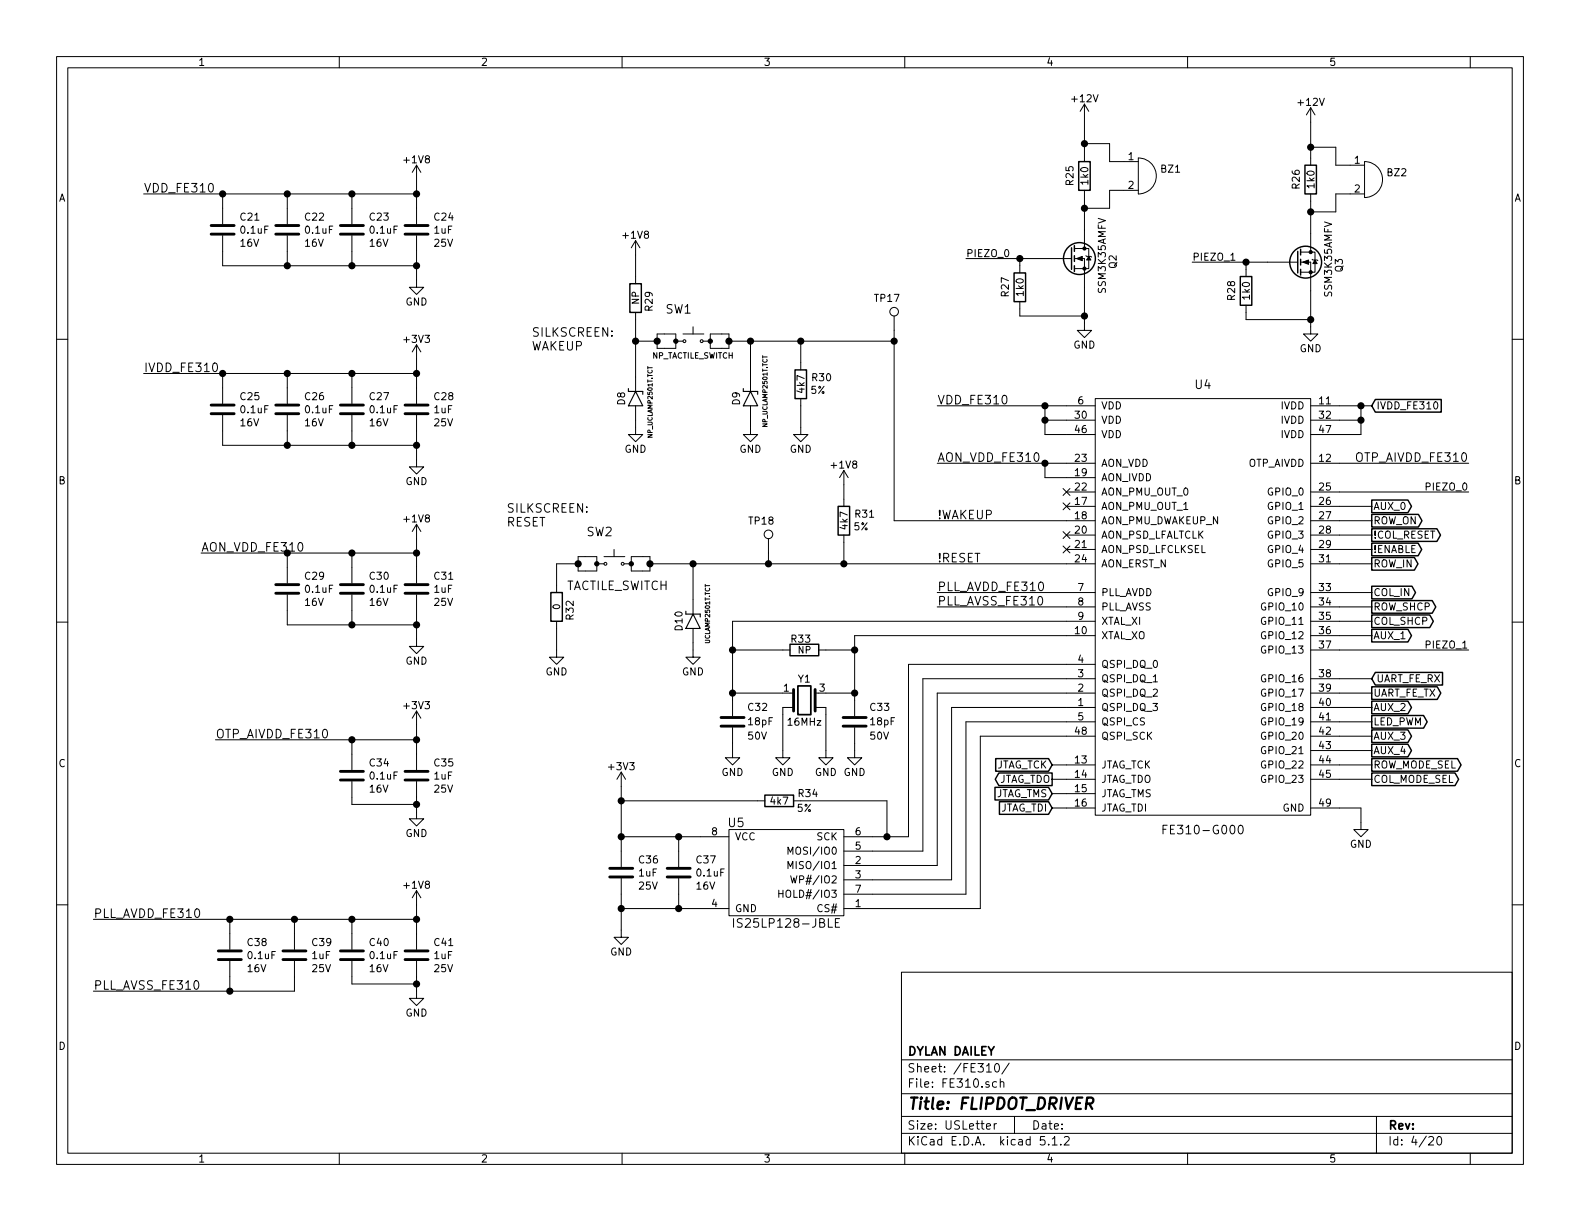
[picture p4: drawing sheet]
EESchema Schematic File Version 4
LIBS:flipdot_driver-cache
EELAYER 29 0
EELAYER END
$Descr USLetter 11000 8500
encoding utf-8
Sheet 4 20
Title "FLIPDOT_DRIVER"
Date ""
Rev ""
Comp "DYLAN DAILEY"
Comment1 ""
Comment2 ""
Comment3 ""
Comment4 ""
$EndDescr
Text Label 6525 2825 0    60   ~ 0
VDD_FE310
Text Label 6525 3225 0    60   ~ 0
AON_VDD_FE310
Text Label 6525 4125 0    60   ~ 0
PLL_AVDD_FE310
Text Label 6525 4225 0    60   ~ 0
PLL_AVSS_FE310
NoConn ~ 7425 3825
$Comp
L power:+1V8 #PWR052
U 1 1
P 5875 3375
F 0 "#PWR052" H 5875 3225 50  0001 C CNN
F 1 "+1V8" H 5875 3515 50  0000 C CNN
F 2 "" H 5875 3375 50  0001 C CNN
F 3 "" H 5875 3375 50  0001 C CNN
	1    5875 3375
	1    0    0    -1  
$EndComp
$Comp
L power:GND #PWR055
U 1 1
P 3875 4525
F 0 "#PWR055" H 3875 4275 50  0001 C CNN
F 1 "GND" H 3875 4375 50  0000 C CNN
F 2 "" H 3875 4525 50  0001 C CNN
F 3 "" H 3875 4525 50  0001 C CNN
	1    3875 4525
	1    0    0    -1  
$EndComp
NoConn ~ 7425 3725
NoConn ~ 7425 3425
NoConn ~ 7425 3525
$Comp
L power:GND #PWR064
U 1 1
P 9475 5725
F 0 "#PWR064" H 9475 5475 50  0001 C CNN
F 1 "GND" H 9475 5575 50  0000 C CNN
F 2 "" H 9475 5725 50  0001 C CNN
F 3 "" H 9475 5725 50  0001 C CNN
	1    9475 5725
	1    0    0    -1  
$EndComp
Text Notes 3525 3675 0    60   ~ 0
SILKSCREEN:\nRESET
$Comp
L custom:TACTILE_SWITCH SW2
U 1 1
P 4275 3925
F 0 "SW2" H 4175 4150 60  0000 C CNN
F 1 "TACTILE_SWITCH" H 4300 3775 60  0000 C CNN
F 2 "CUSTOM:TACTILE_SWITCH" H 4275 4100 60  0001 C CNN
F 3 "" H 4275 4100 60  0001 C CNN
	1    4275 3925
	1    0    0    -1  
$EndComp
$Comp
L custom:IS25LP128-JBLE U5
U 1 1
P 5475 6075
F 0 "U5" H 5125 6425 60  0000 C CNN
F 1 "IS25LP128-JBLE" H 5475 5725 60  0000 C CNN
F 2 "Housings_SOIC:SOIC-8_3.9x4.9mm_Pitch1.27mm" H 5525 6125 60  0001 C CNN
F 3 "" H 5525 6125 60  0001 C CNN
	1    5475 6075
	1    0    0    -1  
$EndComp
$Comp
L power:GND #PWR066
U 1 1
P 4325 6475
F 0 "#PWR066" H 4325 6225 50  0001 C CNN
F 1 "GND" H 4325 6325 50  0000 C CNN
F 2 "" H 4325 6475 50  0001 C CNN
F 3 "" H 4325 6475 50  0001 C CNN
	1    4325 6475
	1    0    0    -1  
$EndComp
$Comp
L power:+3V3 #PWR062
U 1 1
P 4325 5475
F 0 "#PWR062" H 4325 5325 50  0001 C CNN
F 1 "+3V3" H 4325 5615 50  0000 C CNN
F 2 "" H 4325 5475 50  0001 C CNN
F 3 "" H 4325 5475 50  0001 C CNN
	1    4325 5475
	1    0    0    -1  
$EndComp
$Comp
L power:GND #PWR058
U 1 1
P 5100 5225
F 0 "#PWR058" H 5100 4975 50  0001 C CNN
F 1 "GND" H 5100 5075 50  0000 C CNN
F 2 "" H 5100 5225 50  0001 C CNN
F 3 "" H 5100 5225 50  0001 C CNN
	1    5100 5225
	1    0    0    -1  
$EndComp
$Comp
L power:GND #PWR061
U 1 1
P 5950 5225
F 0 "#PWR061" H 5950 4975 50  0001 C CNN
F 1 "GND" H 5950 5075 50  0000 C CNN
F 2 "" H 5950 5225 50  0001 C CNN
F 3 "" H 5950 5225 50  0001 C CNN
	1    5950 5225
	1    0    0    -1  
$EndComp
$Comp
L custom:7M-16.000MAAE-T Y1
U 1 1
P 5600 4875
F 0 "Y1" H 5600 5025 50  0000 C CNN
F 1 "16MHz" H 5600 4725 50  0000 C CNN
F 2 "" H 5600 4875 50  0001 C CNN
F 3 "~/datasheets/2015TXC_7M_17.pdf" H 5600 4875 50  0001 C CNN
F 4 "16MHz" H 5600 4875 50  0001 C CNN "Frequency"
	1    5600 4875
	1    0    0    -1  
$EndComp
$Comp
L power:GND #PWR059
U 1 1
P 5450 5225
F 0 "#PWR059" H 5450 4975 50  0001 C CNN
F 1 "GND" H 5450 5075 50  0000 C CNN
F 2 "" H 5450 5225 50  0001 C CNN
F 3 "" H 5450 5225 50  0001 C CNN
	1    5450 5225
	1    0    0    -1  
$EndComp
$Comp
L power:GND #PWR060
U 1 1
P 5750 5225
F 0 "#PWR060" H 5750 4975 50  0001 C CNN
F 1 "GND" H 5750 5075 50  0000 C CNN
F 2 "" H 5750 5225 50  0001 C CNN
F 3 "" H 5750 5225 50  0001 C CNN
	1    5750 5225
	1    0    0    -1  
$EndComp
$Comp
L power:+1V8 #PWR043
U 1 1
P 4425 1775
F 0 "#PWR043" H 4425 1625 50  0001 C CNN
F 1 "+1V8" H 4425 1915 50  0000 C CNN
F 2 "" H 4425 1775 50  0001 C CNN
F 3 "" H 4425 1775 50  0001 C CNN
	1    4425 1775
	1    0    0    -1  
$EndComp
Text Notes 3700 2450 0    60   ~ 0
SILKSCREEN:\nWAKEUP
$Comp
L custom:TACTILE_SWITCH SW1
U 1 1
P 4825 2375
F 0 "SW1" H 4725 2600 60  0000 C CNN
F 1 "NP_TACTILE_SWITCH" H 4825 2275 39  0000 C CNN
F 2 "CUSTOM:TACTILE_SWITCH" H 4825 2550 60  0001 C CNN
F 3 "" H 4825 2550 60  0001 C CNN
	1    4825 2375
	1    0    0    -1  
$EndComp
$Comp
L power:GND #PWR050
U 1 1
P 5575 2975
F 0 "#PWR050" H 5575 2725 50  0001 C CNN
F 1 "GND" H 5575 2825 50  0000 C CNN
F 2 "" H 5575 2975 50  0001 C CNN
F 3 "" H 5575 2975 50  0001 C CNN
	1    5575 2975
	1    0    0    -1  
$EndComp
$Comp
L custom:UCLAMP2501T.TCT D9
U 1 1
P 5225 2775
F 0 "D9" H 5225 2875 50  0000 C CNN
F 1 "NP_UCLAMP2501T.TCT" H 5275 2675 31  0000 C CNN
F 2 "" H 5225 2575 50  0001 C CNN
F 3 "" H 5225 2775 50  0001 C CNN
	1    5225 2775
	0    -1   -1   0   
$EndComp
$Comp
L power:GND #PWR049
U 1 1
P 5225 2975
F 0 "#PWR049" H 5225 2725 50  0001 C CNN
F 1 "GND" H 5225 2825 50  0000 C CNN
F 2 "" H 5225 2975 50  0001 C CNN
F 3 "" H 5225 2975 50  0001 C CNN
	1    5225 2975
	1    0    0    -1  
$EndComp
$Comp
L power:GND #PWR056
U 1 1
P 4825 4525
F 0 "#PWR056" H 4825 4275 50  0001 C CNN
F 1 "GND" H 4825 4375 50  0000 C CNN
F 2 "" H 4825 4525 50  0001 C CNN
F 3 "" H 4825 4525 50  0001 C CNN
	1    4825 4525
	1    0    0    -1  
$EndComp
$Comp
L custom:FE310-G000 U4
U 1 1
P 8375 3975
F 0 "U4" H 8375 5275 60  0000 C CNN
F 1 "FE310-G000" H 8375 2175 60  0000 C CNN
F 2 "" V 7625 4725 60  0001 C CNN
F 3 "" V 7625 4725 60  0001 C CNN
	1    8375 3975
	1    0    0    -1  
$EndComp
$Comp
L custom:UCLAMP2501T.TCT D8
U 1 1
P 4425 2775
F 0 "D8" H 4425 2875 50  0000 C CNN
F 1 "NP_UCLAMP2501T.TCT" H 4400 2675 31  0000 C CNN
F 2 "" H 4425 2575 50  0001 C CNN
F 3 "" H 4425 2775 50  0001 C CNN
	1    4425 2775
	0    -1   -1   0   
$EndComp
$Comp
L power:GND #PWR048
U 1 1
P 4425 2975
F 0 "#PWR048" H 4425 2725 50  0001 C CNN
F 1 "GND" H 4425 2825 50  0000 C CNN
F 2 "" H 4425 2975 50  0001 C CNN
F 3 "" H 4425 2975 50  0001 C CNN
	1    4425 2975
	1    0    0    -1  
$EndComp
$Comp
L custom:UCLAMP2501T.TCT D10
U 1 1
P 4825 4325
F 0 "D10" H 4825 4425 50  0000 C CNN
F 1 "UCLAMP2501T.TCT" H 4875 4225 31  0000 C CNN
F 2 "" H 4825 4125 50  0001 C CNN
F 3 "" H 4825 4325 50  0001 C CNN
	1    4825 4325
	0    -1   -1   0   
$EndComp
Wire Wire Line
	4575 2425 4625 2425
Wire Wire Line
	4625 2325 4575 2325
Wire Wire Line
	5075 2325 5025 2325
Wire Wire Line
	5075 2425 5025 2425
Connection ~ 4425 2375
Wire Wire Line
	4425 2975 4425 2925
Connection ~ 4725 5825
Wire Wire Line
	4725 5925 4725 5825
Wire Wire Line
	9550 5325 9325 5325
Wire Wire Line
	9550 5225 9325 5225
Wire Wire Line
	9550 5125 9325 5125
Wire Wire Line
	9550 4925 9325 4925
Wire Wire Line
	9550 5425 9325 5425
Wire Wire Line
	9550 4425 9325 4425
Wire Wire Line
	7275 3025 7425 3025
Wire Wire Line
	7275 2825 7275 2925
Wire Wire Line
	6525 2825 7275 2825
Connection ~ 7275 2825
Wire Wire Line
	7425 2925 7275 2925
Connection ~ 7275 2925
Wire Wire Line
	9475 3025 9325 3025
Wire Wire Line
	9475 2825 9475 2925
Wire Wire Line
	9325 2825 9475 2825
Connection ~ 9475 2825
Wire Wire Line
	9325 2925 9475 2925
Connection ~ 9475 2925
Wire Wire Line
	7425 3325 7275 3325
Wire Wire Line
	7275 3325 7275 3225
Wire Wire Line
	6525 3225 7275 3225
Connection ~ 7275 3225
Wire Wire Line
	7425 4125 6525 4125
Wire Wire Line
	7425 4225 6525 4225
Wire Wire Line
	3875 4075 3875 3925
Wire Wire Line
	3875 3925 4025 3925
Wire Wire Line
	5875 3475 5875 3375
Wire Wire Line
	9475 5725 9475 5625
Wire Wire Line
	9475 5625 9325 5625
Wire Wire Line
	4025 3875 4025 3925
Connection ~ 4025 3925
Wire Wire Line
	4525 3875 4525 3925
Wire Wire Line
	3875 4375 3875 4525
Wire Wire Line
	4525 3925 4825 3925
Wire Wire Line
	5875 3925 5875 3775
Connection ~ 4525 3925
Wire Wire Line
	6225 2375 6225 3625
Wire Wire Line
	6225 3625 7425 3625
Wire Wire Line
	6075 5825 6175 5825
Wire Wire Line
	4725 6225 4725 6325
Wire Wire Line
	4325 5825 4725 5825
Wire Wire Line
	4325 6325 4725 6325
Connection ~ 4725 6325
Connection ~ 4325 5825
Wire Wire Line
	6175 5825 6175 5575
Wire Wire Line
	6175 5575 5575 5575
Connection ~ 6175 5825
Wire Wire Line
	5275 5575 4325 5575
Connection ~ 4325 5575
Wire Wire Line
	4325 5475 4325 5575
Wire Wire Line
	4325 6325 4325 6225
Wire Wire Line
	7325 5325 7425 5325
Wire Wire Line
	7325 5425 7425 5425
Wire Wire Line
	7325 5525 7425 5525
Wire Wire Line
	7325 5625 7425 5625
Wire Wire Line
	5950 4425 7425 4425
Wire Wire Line
	5100 4325 7425 4325
Wire Wire Line
	5100 4325 5100 4525
Wire Wire Line
	5100 4825 5450 4825
Wire Wire Line
	5950 4425 5950 4525
Wire Wire Line
	5950 4825 5750 4825
Connection ~ 5950 4825
Wire Wire Line
	6075 6325 6825 6325
Wire Wire Line
	6825 6325 6825 5125
Wire Wire Line
	6825 5125 7425 5125
Wire Wire Line
	6075 6225 6725 6225
Wire Wire Line
	6725 6225 6725 5025
Wire Wire Line
	6725 5025 7425 5025
Wire Wire Line
	7425 4925 6625 4925
Wire Wire Line
	6625 4925 6625 6125
Wire Wire Line
	6625 6125 6075 6125
Wire Wire Line
	6075 6025 6525 6025
Wire Wire Line
	6525 6025 6525 4825
Wire Wire Line
	6525 4825 7425 4825
Wire Wire Line
	7425 4725 6425 4725
Wire Wire Line
	6425 4725 6425 5925
Wire Wire Line
	6425 5925 6075 5925
Wire Wire Line
	6325 5825 6325 4625
Wire Wire Line
	6325 4625 7425 4625
Wire Wire Line
	5450 4975 5450 5225
Wire Wire Line
	5750 4975 5750 5225
Wire Wire Line
	5100 5225 5100 5175
Wire Wire Line
	5950 5175 5950 5225
Wire Wire Line
	5450 4525 5100 4525
Wire Wire Line
	5750 4525 5950 4525
Connection ~ 5950 4525
Wire Wire Line
	5575 2375 5575 2525
Wire Wire Line
	4425 2375 4575 2375
Wire Wire Line
	4425 1925 4425 1775
Wire Wire Line
	4575 2325 4575 2375
Connection ~ 4575 2375
Wire Wire Line
	5075 2325 5075 2375
Wire Wire Line
	5075 2375 5225 2375
Wire Wire Line
	4425 2225 4425 2375
Connection ~ 5075 2375
Connection ~ 5225 2375
Wire Wire Line
	5575 2825 5575 2975
Wire Wire Line
	4825 4525 4825 4475
Wire Wire Line
	4825 4175 4825 3925
Connection ~ 4825 3925
Wire Wire Line
	5225 2975 5225 2925
Wire Wire Line
	5225 2375 5225 2625
Connection ~ 5575 2375
Connection ~ 5875 3925
Wire Wire Line
	9325 4725 9550 4725
Wire Wire Line
	9325 4825 9550 4825
Wire Wire Line
	9325 3925 9550 3925
Wire Wire Line
	9325 3825 9550 3825
Wire Wire Line
	9325 3725 9550 3725
Wire Wire Line
	9325 3625 9550 3625
Wire Wire Line
	9325 4125 9550 4125
Wire Wire Line
	9325 4225 9550 4225
Wire Wire Line
	9325 4325 9550 4325
Wire Wire Line
	9325 4525 10225 4525
Wire Wire Line
	9325 3425 10225 3425
Wire Wire Line
	9325 3525 9550 3525
Wire Wire Line
	4425 2375 4425 2625
Wire Wire Line
	4725 5825 4875 5825
Wire Wire Line
	7275 2825 7425 2825
Wire Wire Line
	7275 2925 7275 3025
Wire Wire Line
	9475 2825 9550 2825
Wire Wire Line
	9475 2925 9475 3025
Wire Wire Line
	7275 3225 7425 3225
Wire Wire Line
	4025 3925 4025 3975
Wire Wire Line
	4525 3925 4525 3975
Wire Wire Line
	4325 6325 4325 6475
Wire Wire Line
	4725 6325 4875 6325
Wire Wire Line
	4325 5825 4325 5925
Wire Wire Line
	6175 5825 6325 5825
Wire Wire Line
	4325 5575 4325 5825
Wire Wire Line
	5950 4825 5950 4875
Wire Wire Line
	5100 4825 5100 4875
Wire Wire Line
	5100 4525 5100 4825
Wire Wire Line
	5950 4525 5950 4825
Wire Wire Line
	4575 2375 4575 2425
Wire Wire Line
	5075 2375 5075 2425
Wire Wire Line
	5225 2375 5575 2375
Wire Wire Line
	4825 3925 5350 3925
Wire Wire Line
	5575 2375 6225 2375
Wire Wire Line
	5875 3925 7425 3925
Connection ~ 5100 4525
Connection ~ 5100 4825
$Comp
L custom:CL10B105KA8NNNC C36
U 1 1
P 4325 6075
F 0 "C36" H 4440 6166 50  0000 L CNN
F 1 "CL10B105KA8NNNC" H 3375 5625 50  0001 L BNN
F 2 "Capacitor_SMD:C_0603_1608Metric" H 3375 5525 50  0001 L BNN
F 3 "datasheets/CL10B105KA8NNNC.pdf" H 3375 5425 50  0001 L BNN
F 4 "1uF" H 4440 6075 50  0000 L CNN "Capacitance"
F 5 "25V" H 4440 5984 50  0000 L CNN "Rating"
	1    4325 6075
	1    0    0    -1  
$EndComp
$Comp
L custom:CL10B104KO8NNNC C37
U 1 1
P 4725 6075
F 0 "C37" H 4840 6166 50  0000 L CNN
F 1 "CL10B104KO8NNNC" H 3775 5625 50  0001 L BNN
F 2 "Capacitor_SMD:C_0603_1608Metric" H 3775 5525 50  0001 L BNN
F 3 "datasheets/CL10B104KO8NNNC.pdf" H 3775 5425 50  0001 L BNN
F 4 "0.1uF" H 4840 6075 50  0000 L CNN "Capacitance"
F 5 "16V" H 4840 5984 50  0000 L CNN "Rating"
	1    4725 6075
	1    0    0    -1  
$EndComp
Connection ~ 4325 6325
Wire Wire Line
	9325 5025 9550 5025
$Comp
L custom:RC0603JR-070RL R32
U 1 1
P 3875 4225
F 0 "R32" V 3995 4125 50  0000 L BNN
F 1 "RC0603JR-070RL" H 3125 3775 50  0001 L BNN
F 2 "Resistor_SMD:R_0603_1608Metric" H 3125 3675 50  0001 L BNN
F 3 "datasheets/‎PYu-RC_Group_51_RoHS_L_9.pdf" H 3125 3575 50  0001 L BNN
F 4 "0" V 3900 4200 47  0000 L BNN "Resistance"
	1    3875 4225
	1    0    0    -1  
$EndComp
$Comp
L custom:NP_R_0603 R33
U 1 1
P 5600 4525
F 0 "R33" V 5550 4425 50  0000 L BNN
F 1 "NP_R_0603" H 4850 4075 50  0001 L BNN
F 2 "Resistor_SMD:R_0603_1608Metric" H 4850 3975 50  0001 L BNN
F 3 "" H 4850 3875 50  0001 L BNN
F 4 "NP" V 5625 4475 47  0000 L BNN "Resistance"
	1    5600 4525
	0    1    1    0   
$EndComp
$Comp
L custom:NP_R_0603 R29
U 1 1
P 4425 2075
F 0 "R29" V 4545 1975 50  0000 L BNN
F 1 "NP_R_0603" H 3675 1625 50  0001 L BNN
F 2 "Resistor_SMD:R_0603_1608Metric" H 3675 1525 50  0001 L BNN
F 3 "" H 3675 1425 50  0001 L BNN
F 4 "NP" V 4450 2025 47  0000 L BNN "Resistance"
	1    4425 2075
	1    0    0    -1  
$EndComp
Text GLabel 9550 2825 2    50   Input ~ 0
IVDD_FE310
Text GLabel 9550 3625 2    50   Output ~ 0
ROW_ON
Text GLabel 9550 3725 2    50   Output ~ 0
!COL_RESET
Text GLabel 9550 3825 2    50   Output ~ 0
!ENABLE
Text GLabel 9550 3925 2    50   Output ~ 0
ROW_IN
Text GLabel 9550 4125 2    50   Output ~ 0
COL_IN
Text GLabel 9550 4225 2    50   Output ~ 0
ROW_SHCP
Text GLabel 9550 4325 2    50   Output ~ 0
COL_SHCP
Text GLabel 9550 3525 2    50   Output ~ 0
AUX_0
Text GLabel 9550 4725 2    50   Input ~ 0
UART_FE_RX
Text GLabel 9550 4825 2    50   Output ~ 0
UART_FE_TX
Text GLabel 9550 4425 2    50   Output ~ 0
AUX_1
Text GLabel 9550 5025 2    50   Output ~ 0
LED_PWM
Text GLabel 9550 4925 2    50   Output ~ 0
AUX_2
Text GLabel 9550 5125 2    50   Output ~ 0
AUX_3
Text GLabel 9550 5225 2    50   Output ~ 0
AUX_4
Text GLabel 9550 5325 2    50   Output ~ 0
ROW_MODE_SEL
Text GLabel 9550 5425 2    50   Output ~ 0
COL_MODE_SEL
$Comp
L custom:C0603C180K5RACAUTO C32
U 1 1
P 5100 5025
F 0 "C32" H 5200 5100 50  0000 L BNN
F 1 "C0603C180K5RACAUTO" H 4350 4575 50  0001 L BNN
F 2 "Capacitor_SMD:C_0603_1608Metric" H 4350 4475 50  0001 L BNN
F 3 "~/datasheets/KEM_C1023_X7R_AUTO_SMD.pdf" H 4350 4375 50  0001 L BNN
F 4 "18pF" H 5200 5000 50  0000 L BNN "Capacitance"
F 5 "50V" H 5200 4900 50  0000 L BNN "Rating"
	1    5100 5025
	1    0    0    -1  
$EndComp
$Comp
L custom:C0603C180K5RACAUTO C33
U 1 1
P 5950 5025
F 0 "C33" H 6050 5100 50  0000 L BNN
F 1 "C0603C180K5RACAUTO" H 5200 4575 50  0001 L BNN
F 2 "Capacitor_SMD:C_0603_1608Metric" H 5200 4475 50  0001 L BNN
F 3 "~/datasheets/KEM_C1023_X7R_AUTO_SMD.pdf" H 5200 4375 50  0001 L BNN
F 4 "18pF" H 6050 5000 50  0000 L BNN "Capacitance"
F 5 "50V" H 6050 4900 50  0000 L BNN "Rating"
	1    5950 5025
	1    0    0    -1  
$EndComp
Wire Wire Line
	4025 3975 4075 3975
Wire Wire Line
	4025 3875 4075 3875
Wire Wire Line
	4525 3875 4475 3875
Wire Wire Line
	4475 3975 4525 3975
$Comp
L custom:SSM3K35AMFV Q?
U 1 1
P 7450 1800
AR Path="/5D9C5387" Ref="Q?"  Part="1" 
AR Path="/64D8274A/5D9C5387" Ref="Q2"  Part="1" 
F 0 "Q2" V 7775 1725 50  0000 L BNN
F 1 "SSM3K35AMFV" V 7700 1550 50  0000 L BNN
F 2 "" H 7650 1675 50  0001 L BIN
F 3 "datasheets/SSM3K35AMFV.pdf" H 7650 1650 50  0001 L BNN
	1    7450 1800
	1    0    0    -1  
$EndComp
$Comp
L custom:RC0603JR-071KL R25
U 1 1
P 7550 1225
F 0 "R25" V 7475 1150 50  0000 L BNN
F 1 "RC0603JR-071KL" H 7625 1150 50  0001 L BNN
F 2 "Resistor_SMD:R_0603_1608Metric" H 7625 1225 50  0001 L BNN
F 3 "~/datasheets/PYu-RC_Group_51_RoHS_L_10.pdf" H 7490 1235 50  0001 C CNN
F 4 "1k0" V 7550 1225 50  0000 C CNN "Resistance"
	1    7550 1225
	1    0    0    -1  
$EndComp
Wire Wire Line
	7550 1600 7550 1450
Wire Wire Line
	7550 1075 7550 1000
Wire Wire Line
	7825 1125 7725 1125
Wire Wire Line
	7725 1125 7725 1000
Wire Wire Line
	7725 1000 7550 1000
Connection ~ 7550 1000
Wire Wire Line
	7550 1000 7550 825 
Wire Wire Line
	7550 1450 7725 1450
Wire Wire Line
	7725 1450 7725 1325
Wire Wire Line
	7725 1325 7825 1325
Connection ~ 7550 1450
Wire Wire Line
	7550 1450 7550 1375
Wire Wire Line
	7100 2150 7100 2200
Wire Wire Line
	7100 2200 7550 2200
Wire Wire Line
	7550 2200 7550 2000
Wire Wire Line
	7550 2200 7550 2250
Connection ~ 7550 2200
Wire Wire Line
	7250 1800 7100 1800
Connection ~ 7100 1800
Wire Wire Line
	7100 1800 6725 1800
$Comp
L power:GND #PWR045
U 1 1
P 7550 2250
F 0 "#PWR045" H 7550 2000 50  0001 C CNN
F 1 "GND" H 7550 2100 50  0000 C CNN
F 2 "" H 7550 2250 50  0001 C CNN
F 3 "" H 7550 2250 50  0001 C CNN
	1    7550 2250
	1    0    0    -1  
$EndComp
Wire Wire Line
	7100 1850 7100 1800
$Comp
L custom:RC0603JR-071KL R27
U 1 1
P 7100 2000
F 0 "R27" V 7025 1925 50  0000 L BNN
F 1 "RC0603JR-071KL" H 7175 1925 50  0001 L BNN
F 2 "Resistor_SMD:R_0603_1608Metric" H 7175 2000 50  0001 L BNN
F 3 "~/datasheets/PYu-RC_Group_51_RoHS_L_10.pdf" H 7040 2010 50  0001 C CNN
F 4 "1k0" V 7100 2000 50  0000 C CNN "Resistance"
	1    7100 2000
	1    0    0    -1  
$EndComp
Text Label 10225 3425 2    50   ~ 0
PIEZO_0
Text Label 10225 4525 2    50   ~ 0
PIEZO_1
Text Label 6725 1800 0    50   ~ 0
PIEZO_0
$Comp
L custom:SSM3K35AMFV Q?
U 1 1
P 9025 1825
AR Path="/5DA3C633" Ref="Q?"  Part="1" 
AR Path="/64D8274A/5DA3C633" Ref="Q3"  Part="1" 
F 0 "Q3" V 9350 1750 50  0000 L BNN
F 1 "SSM3K35AMFV" V 9275 1575 50  0000 L BNN
F 2 "" H 9225 1700 50  0001 L BIN
F 3 "datasheets/SSM3K35AMFV.pdf" H 9225 1675 50  0001 L BNN
	1    9025 1825
	1    0    0    -1  
$EndComp
$Comp
L custom:RC0603JR-071KL R26
U 1 1
P 9125 1250
F 0 "R26" V 9050 1175 50  0000 L BNN
F 1 "RC0603JR-071KL" H 9200 1175 50  0001 L BNN
F 2 "Resistor_SMD:R_0603_1608Metric" H 9200 1250 50  0001 L BNN
F 3 "~/datasheets/PYu-RC_Group_51_RoHS_L_10.pdf" H 9065 1260 50  0001 C CNN
F 4 "1k0" V 9125 1250 50  0000 C CNN "Resistance"
	1    9125 1250
	1    0    0    -1  
$EndComp
Wire Wire Line
	9125 1625 9125 1475
Wire Wire Line
	9125 1100 9125 1025
Wire Wire Line
	9400 1150 9300 1150
Wire Wire Line
	9300 1150 9300 1025
Wire Wire Line
	9300 1025 9125 1025
Wire Wire Line
	9125 1475 9300 1475
Wire Wire Line
	9300 1475 9300 1350
Wire Wire Line
	9300 1350 9400 1350
Connection ~ 9125 1475
Wire Wire Line
	9125 1475 9125 1400
Wire Wire Line
	8675 2175 8675 2225
Wire Wire Line
	8675 2225 9125 2225
Wire Wire Line
	9125 2225 9125 2025
Wire Wire Line
	9125 2225 9125 2275
Connection ~ 9125 2225
Wire Wire Line
	8825 1825 8675 1825
Connection ~ 8675 1825
Wire Wire Line
	8675 1825 8300 1825
$Comp
L power:GND #PWR046
U 1 1
P 9125 2275
F 0 "#PWR046" H 9125 2025 50  0001 C CNN
F 1 "GND" H 9125 2125 50  0000 C CNN
F 2 "" H 9125 2275 50  0001 C CNN
F 3 "" H 9125 2275 50  0001 C CNN
	1    9125 2275
	1    0    0    -1  
$EndComp
Wire Wire Line
	8675 1875 8675 1825
$Comp
L custom:RC0603JR-071KL R28
U 1 1
P 8675 2025
F 0 "R28" V 8600 1950 50  0000 L BNN
F 1 "RC0603JR-071KL" H 8750 1950 50  0001 L BNN
F 2 "Resistor_SMD:R_0603_1608Metric" H 8750 2025 50  0001 L BNN
F 3 "~/datasheets/PYu-RC_Group_51_RoHS_L_10.pdf" H 8615 2035 50  0001 C CNN
F 4 "1k0" V 8675 2025 50  0000 C CNN "Resistance"
	1    8675 2025
	1    0    0    -1  
$EndComp
Text Label 8300 1825 0    50   ~ 0
PIEZO_1
$Comp
L power:+12V #PWR?
U 1 1
P 7550 825
AR Path="/5F5FB8EA" Ref="#PWR?"  Part="1" 
AR Path="/64D8274A/5F5FB8EA" Ref="#PWR040"  Part="1" 
F 0 "#PWR040" H 7550 675 50  0001 C CNN
F 1 "+12V" H 7550 965 50  0000 C CNN
F 2 "" H 7550 825 50  0001 C CNN
F 3 "" H 7550 825 50  0001 C CNN
	1    7550 825 
	1    0    0    -1  
$EndComp
Wire Wire Line
	9125 1025 9125 850 
$Comp
L power:+12V #PWR?
U 1 1
P 9125 850
AR Path="/5F611258" Ref="#PWR?"  Part="1" 
AR Path="/64D8274A/5F611258" Ref="#PWR041"  Part="1" 
F 0 "#PWR041" H 9125 700 50  0001 C CNN
F 1 "+12V" H 9125 990 50  0000 C CNN
F 2 "" H 9125 850 50  0001 C CNN
F 3 "" H 9125 850 50  0001 C CNN
	1    9125 850 
	1    0    0    -1  
$EndComp
Connection ~ 9125 1025
Text GLabel 7325 5625 0    50   Input ~ 0
JTAG_TDI
Text GLabel 7325 5325 0    50   Input ~ 0
JTAG_TCK
Text GLabel 7325 5525 0    50   Input ~ 0
JTAG_TMS
Text GLabel 7325 5425 0    50   Output ~ 0
JTAG_TDO
$Comp
L custom:CL10B104KO8NNNC C21
U 1 1
P 1550 1600
F 0 "C21" H 1665 1691 50  0000 L CNN
F 1 "CL10B104KO8NNNC" H 600 1150 50  0001 L BNN
F 2 "Capacitor_SMD:C_0603_1608Metric" H 600 1050 50  0001 L BNN
F 3 "datasheets/CL10B104KO8NNNC.pdf" H 600 950 50  0001 L BNN
F 4 "0.1uF" H 1665 1600 50  0000 L CNN "Capacitance"
F 5 "16V" H 1665 1509 50  0000 L CNN "Rating"
	1    1550 1600
	1    0    0    -1  
$EndComp
$Comp
L custom:CL10B104KO8NNNC C22
U 1 1
P 2000 1600
F 0 "C22" H 2115 1691 50  0000 L CNN
F 1 "CL10B104KO8NNNC" H 1050 1150 50  0001 L BNN
F 2 "Capacitor_SMD:C_0603_1608Metric" H 1050 1050 50  0001 L BNN
F 3 "datasheets/CL10B104KO8NNNC.pdf" H 1050 950 50  0001 L BNN
F 4 "0.1uF" H 2115 1600 50  0000 L CNN "Capacitance"
F 5 "16V" H 2115 1509 50  0000 L CNN "Rating"
	1    2000 1600
	1    0    0    -1  
$EndComp
$Comp
L custom:CL10B104KO8NNNC C23
U 1 1
P 2450 1600
F 0 "C23" H 2565 1691 50  0000 L CNN
F 1 "CL10B104KO8NNNC" H 1500 1150 50  0001 L BNN
F 2 "Capacitor_SMD:C_0603_1608Metric" H 1500 1050 50  0001 L BNN
F 3 "datasheets/CL10B104KO8NNNC.pdf" H 1500 950 50  0001 L BNN
F 4 "0.1uF" H 2565 1600 50  0000 L CNN "Capacitance"
F 5 "16V" H 2565 1509 50  0000 L CNN "Rating"
	1    2450 1600
	1    0    0    -1  
$EndComp
$Comp
L custom:CL10B105KA8NNNC C24
U 1 1
P 2900 1600
F 0 "C24" H 3015 1691 50  0000 L CNN
F 1 "CL10B105KA8NNNC" H 1950 1150 50  0001 L BNN
F 2 "Capacitor_SMD:C_0603_1608Metric" H 1950 1050 50  0001 L BNN
F 3 "datasheets/CL10B105KA8NNNC.pdf" H 1950 950 50  0001 L BNN
F 4 "1uF" H 3015 1600 50  0000 L CNN "Capacitance"
F 5 "25V" H 3015 1509 50  0000 L CNN "Rating"
	1    2900 1600
	1    0    0    -1  
$EndComp
$Comp
L custom:CL10B104KO8NNNC C25
U 1 1
P 1550 2850
F 0 "C25" H 1665 2941 50  0000 L CNN
F 1 "CL10B104KO8NNNC" H 600 2400 50  0001 L BNN
F 2 "Capacitor_SMD:C_0603_1608Metric" H 600 2300 50  0001 L BNN
F 3 "datasheets/CL10B104KO8NNNC.pdf" H 600 2200 50  0001 L BNN
F 4 "0.1uF" H 1665 2850 50  0000 L CNN "Capacitance"
F 5 "16V" H 1665 2759 50  0000 L CNN "Rating"
	1    1550 2850
	1    0    0    -1  
$EndComp
$Comp
L custom:CL10B104KO8NNNC C26
U 1 1
P 2000 2850
F 0 "C26" H 2115 2941 50  0000 L CNN
F 1 "CL10B104KO8NNNC" H 1050 2400 50  0001 L BNN
F 2 "Capacitor_SMD:C_0603_1608Metric" H 1050 2300 50  0001 L BNN
F 3 "datasheets/CL10B104KO8NNNC.pdf" H 1050 2200 50  0001 L BNN
F 4 "0.1uF" H 2115 2850 50  0000 L CNN "Capacitance"
F 5 "16V" H 2115 2759 50  0000 L CNN "Rating"
	1    2000 2850
	1    0    0    -1  
$EndComp
$Comp
L custom:CL10B104KO8NNNC C27
U 1 1
P 2450 2850
F 0 "C27" H 2565 2941 50  0000 L CNN
F 1 "CL10B104KO8NNNC" H 1500 2400 50  0001 L BNN
F 2 "Capacitor_SMD:C_0603_1608Metric" H 1500 2300 50  0001 L BNN
F 3 "datasheets/CL10B104KO8NNNC.pdf" H 1500 2200 50  0001 L BNN
F 4 "0.1uF" H 2565 2850 50  0000 L CNN "Capacitance"
F 5 "16V" H 2565 2759 50  0000 L CNN "Rating"
	1    2450 2850
	1    0    0    -1  
$EndComp
$Comp
L custom:CL10B105KA8NNNC C28
U 1 1
P 2900 2850
F 0 "C28" H 3015 2941 50  0000 L CNN
F 1 "CL10B105KA8NNNC" H 1950 2400 50  0001 L BNN
F 2 "Capacitor_SMD:C_0603_1608Metric" H 1950 2300 50  0001 L BNN
F 3 "datasheets/CL10B105KA8NNNC.pdf" H 1950 2200 50  0001 L BNN
F 4 "1uF" H 3015 2850 50  0000 L CNN "Capacitance"
F 5 "25V" H 3015 2759 50  0000 L CNN "Rating"
	1    2900 2850
	1    0    0    -1  
$EndComp
$Comp
L custom:CL10B104KO8NNNC C29
U 1 1
P 2000 4100
F 0 "C29" H 2115 4191 50  0000 L CNN
F 1 "CL10B104KO8NNNC" H 1050 3650 50  0001 L BNN
F 2 "Capacitor_SMD:C_0603_1608Metric" H 1050 3550 50  0001 L BNN
F 3 "datasheets/CL10B104KO8NNNC.pdf" H 1050 3450 50  0001 L BNN
F 4 "0.1uF" H 2115 4100 50  0000 L CNN "Capacitance"
F 5 "16V" H 2115 4009 50  0000 L CNN "Rating"
	1    2000 4100
	1    0    0    -1  
$EndComp
$Comp
L custom:CL10B104KO8NNNC C30
U 1 1
P 2450 4100
F 0 "C30" H 2565 4191 50  0000 L CNN
F 1 "CL10B104KO8NNNC" H 1500 3650 50  0001 L BNN
F 2 "Capacitor_SMD:C_0603_1608Metric" H 1500 3550 50  0001 L BNN
F 3 "datasheets/CL10B104KO8NNNC.pdf" H 1500 3450 50  0001 L BNN
F 4 "0.1uF" H 2565 4100 50  0000 L CNN "Capacitance"
F 5 "16V" H 2565 4009 50  0000 L CNN "Rating"
	1    2450 4100
	1    0    0    -1  
$EndComp
$Comp
L custom:CL10B105KA8NNNC C31
U 1 1
P 2900 4100
F 0 "C31" H 3015 4191 50  0000 L CNN
F 1 "CL10B105KA8NNNC" H 1950 3650 50  0001 L BNN
F 2 "Capacitor_SMD:C_0603_1608Metric" H 1950 3550 50  0001 L BNN
F 3 "datasheets/CL10B105KA8NNNC.pdf" H 1950 3450 50  0001 L BNN
F 4 "1uF" H 3015 4100 50  0000 L CNN "Capacitance"
F 5 "25V" H 3015 4009 50  0000 L CNN "Rating"
	1    2900 4100
	1    0    0    -1  
$EndComp
$Comp
L custom:CL10B104KO8NNNC C34
U 1 1
P 2450 5400
F 0 "C34" H 2565 5491 50  0000 L CNN
F 1 "CL10B104KO8NNNC" H 1500 4950 50  0001 L BNN
F 2 "Capacitor_SMD:C_0603_1608Metric" H 1500 4850 50  0001 L BNN
F 3 "datasheets/CL10B104KO8NNNC.pdf" H 1500 4750 50  0001 L BNN
F 4 "0.1uF" H 2565 5400 50  0000 L CNN "Capacitance"
F 5 "16V" H 2565 5309 50  0000 L CNN "Rating"
	1    2450 5400
	1    0    0    -1  
$EndComp
$Comp
L custom:CL10B105KA8NNNC C35
U 1 1
P 2900 5400
F 0 "C35" H 3015 5491 50  0000 L CNN
F 1 "CL10B105KA8NNNC" H 1950 4950 50  0001 L BNN
F 2 "Capacitor_SMD:C_0603_1608Metric" H 1950 4850 50  0001 L BNN
F 3 "datasheets/CL10B105KA8NNNC.pdf" H 1950 4750 50  0001 L BNN
F 4 "1uF" H 3015 5400 50  0000 L CNN "Capacitance"
F 5 "25V" H 3015 5309 50  0000 L CNN "Rating"
	1    2900 5400
	1    0    0    -1  
$EndComp
$Comp
L custom:CL10B104KO8NNNC C40
U 1 1
P 2450 6650
F 0 "C40" H 2565 6741 50  0000 L CNN
F 1 "CL10B104KO8NNNC" H 1500 6200 50  0001 L BNN
F 2 "Capacitor_SMD:C_0603_1608Metric" H 1500 6100 50  0001 L BNN
F 3 "datasheets/CL10B104KO8NNNC.pdf" H 1500 6000 50  0001 L BNN
F 4 "0.1uF" H 2565 6650 50  0000 L CNN "Capacitance"
F 5 "16V" H 2565 6559 50  0000 L CNN "Rating"
	1    2450 6650
	1    0    0    -1  
$EndComp
$Comp
L custom:CL10B105KA8NNNC C41
U 1 1
P 2900 6650
F 0 "C41" H 3015 6741 50  0000 L CNN
F 1 "CL10B105KA8NNNC" H 1950 6200 50  0001 L BNN
F 2 "Capacitor_SMD:C_0603_1608Metric" H 1950 6100 50  0001 L BNN
F 3 "datasheets/CL10B105KA8NNNC.pdf" H 1950 6000 50  0001 L BNN
F 4 "1uF" H 3015 6650 50  0000 L CNN "Capacitance"
F 5 "25V" H 3015 6559 50  0000 L CNN "Rating"
	1    2900 6650
	1    0    0    -1  
$EndComp
$Comp
L custom:CL10B104KO8NNNC C38
U 1 1
P 1600 6650
F 0 "C38" H 1715 6741 50  0000 L CNN
F 1 "CL10B104KO8NNNC" H 650 6200 50  0001 L BNN
F 2 "Capacitor_SMD:C_0603_1608Metric" H 650 6100 50  0001 L BNN
F 3 "datasheets/CL10B104KO8NNNC.pdf" H 650 6000 50  0001 L BNN
F 4 "0.1uF" H 1715 6650 50  0000 L CNN "Capacitance"
F 5 "16V" H 1715 6559 50  0000 L CNN "Rating"
	1    1600 6650
	1    0    0    -1  
$EndComp
$Comp
L custom:CL10B105KA8NNNC C39
U 1 1
P 2050 6650
F 0 "C39" H 2165 6741 50  0000 L CNN
F 1 "CL10B105KA8NNNC" H 1100 6200 50  0001 L BNN
F 2 "Capacitor_SMD:C_0603_1608Metric" H 1100 6100 50  0001 L BNN
F 3 "datasheets/CL10B105KA8NNNC.pdf" H 1100 6000 50  0001 L BNN
F 4 "1uF" H 2165 6650 50  0000 L CNN "Capacitance"
F 5 "25V" H 2165 6559 50  0000 L CNN "Rating"
	1    2050 6650
	1    0    0    -1  
$EndComp
Wire Wire Line
	1600 6900 2050 6900
Wire Wire Line
	2900 6850 2900 6900
Wire Wire Line
	2900 5600 2900 5650
Wire Wire Line
	2900 4350 2900 4450
Wire Wire Line
	2900 3850 2900 3950
Wire Wire Line
	2900 2600 2900 2700
Wire Wire Line
	2900 1350 2900 1450
Wire Wire Line
	2900 6400 2900 6500
Wire Wire Line
	2450 5150 2450 5250
Wire Wire Line
	2900 3100 2900 3200
Wire Wire Line
	2900 1850 2900 1950
Wire Wire Line
	1600 6500 1600 6400
Wire Wire Line
	1600 6800 1600 6900
Wire Wire Line
	2450 6400 2900 6400
Connection ~ 2450 6400
Wire Wire Line
	2450 6400 2450 6500
Wire Wire Line
	2450 6850 2900 6850
Wire Wire Line
	2450 6800 2450 6850
Wire Wire Line
	2900 5600 2450 5600
Connection ~ 2900 5600
Wire Wire Line
	2900 5550 2900 5600
Wire Wire Line
	2900 5150 2900 5250
Connection ~ 2900 4350
Wire Wire Line
	2900 4350 2900 4250
Connection ~ 2900 3100
Wire Wire Line
	2900 3100 2900 3000
Connection ~ 2900 1850
Wire Wire Line
	2900 1850 2900 1750
Wire Wire Line
	1600 6400 2050 6400
Wire Wire Line
	2050 6400 2450 6400
Connection ~ 2050 6400
Wire Wire Line
	2050 6400 2050 6500
Wire Wire Line
	2050 6900 2050 6800
Connection ~ 1600 6400
Wire Wire Line
	650  6400 1600 6400
Connection ~ 2900 6850
Wire Wire Line
	2900 6800 2900 6850
Connection ~ 2900 6400
Wire Wire Line
	2900 6300 2900 6400
Connection ~ 1600 6900
Wire Wire Line
	650  6900 1600 6900
Wire Wire Line
	2450 5550 2450 5600
Wire Wire Line
	2450 5150 2900 5150
Wire Wire Line
	1500 5150 2450 5150
Connection ~ 2450 5150
Connection ~ 2900 5150
Wire Wire Line
	2900 5050 2900 5150
Wire Wire Line
	2000 4350 2000 4250
Wire Wire Line
	2450 4350 2900 4350
Wire Wire Line
	2000 4350 2450 4350
Connection ~ 2450 4350
Wire Wire Line
	2450 4250 2450 4350
Wire Wire Line
	2450 3850 2900 3850
Wire Wire Line
	2000 3850 2450 3850
Connection ~ 2450 3850
Wire Wire Line
	2450 3850 2450 3950
Wire Wire Line
	2000 3950 2000 3850
Connection ~ 2000 3850
Wire Wire Line
	1400 3850 2000 3850
Connection ~ 2900 3850
Wire Wire Line
	2900 3750 2900 3850
Wire Wire Line
	2000 3000 2000 3100
Wire Wire Line
	1550 3100 1550 3000
Connection ~ 2000 3100
Wire Wire Line
	1550 3100 2000 3100
Wire Wire Line
	2450 3100 2900 3100
Wire Wire Line
	2000 3100 2450 3100
Connection ~ 2450 3100
Wire Wire Line
	2450 3100 2450 3000
Wire Wire Line
	2450 2600 2900 2600
Connection ~ 2450 2600
Wire Wire Line
	2450 2600 2450 2700
Wire Wire Line
	1550 2600 2000 2600
Wire Wire Line
	2000 2600 2450 2600
Connection ~ 2000 2600
Wire Wire Line
	2000 2600 2000 2700
Wire Wire Line
	1550 2600 1550 2700
Connection ~ 1550 2600
Wire Wire Line
	1000 2600 1550 2600
Connection ~ 2900 2600
Wire Wire Line
	2900 2500 2900 2600
Wire Wire Line
	2000 1750 2000 1850
Wire Wire Line
	1550 1850 1550 1750
Connection ~ 2000 1850
Wire Wire Line
	1550 1850 2000 1850
Wire Wire Line
	2450 1850 2900 1850
Wire Wire Line
	2000 1850 2450 1850
Connection ~ 2450 1850
Wire Wire Line
	2450 1850 2450 1750
Wire Wire Line
	2450 1350 2900 1350
Connection ~ 2450 1350
Wire Wire Line
	2450 1350 2450 1450
Wire Wire Line
	1550 1350 2000 1350
Wire Wire Line
	2000 1350 2450 1350
Connection ~ 2000 1350
Wire Wire Line
	2000 1350 2000 1450
Wire Wire Line
	1550 1350 1550 1450
Connection ~ 2900 1350
Wire Wire Line
	2900 1250 2900 1350
Connection ~ 1550 1350
Wire Wire Line
	1000 1350 1550 1350
$Comp
L power:+1V8 #PWR065
U 1 1
P 2900 6300
F 0 "#PWR065" H 2900 6150 50  0001 C CNN
F 1 "+1V8" H 2900 6440 50  0000 C CNN
F 2 "" H 2900 6300 50  0001 C CNN
F 3 "" H 2900 6300 50  0001 C CNN
	1    2900 6300
	1    0    0    -1  
$EndComp
$Comp
L power:GND #PWR067
U 1 1
P 2900 6900
F 0 "#PWR067" H 2900 6650 50  0001 C CNN
F 1 "GND" H 2900 6750 50  0000 C CNN
F 2 "" H 2900 6900 50  0001 C CNN
F 3 "" H 2900 6900 50  0001 C CNN
	1    2900 6900
	1    0    0    -1  
$EndComp
Text Label 650  6900 0    60   ~ 0
PLL_AVSS_FE310
Text Label 650  6400 0    60   ~ 0
PLL_AVDD_FE310
$Comp
L power:+3V3 #PWR057
U 1 1
P 2900 5050
F 0 "#PWR057" H 2900 4900 50  0001 C CNN
F 1 "+3V3" H 2900 5190 50  0000 C CNN
F 2 "" H 2900 5050 50  0001 C CNN
F 3 "" H 2900 5050 50  0001 C CNN
	1    2900 5050
	1    0    0    -1  
$EndComp
$Comp
L power:GND #PWR063
U 1 1
P 2900 5650
F 0 "#PWR063" H 2900 5400 50  0001 C CNN
F 1 "GND" H 2900 5500 50  0000 C CNN
F 2 "" H 2900 5650 50  0001 C CNN
F 3 "" H 2900 5650 50  0001 C CNN
	1    2900 5650
	1    0    0    -1  
$EndComp
Text Label 1500 5150 0    60   ~ 0
OTP_AIVDD_FE310
$Comp
L power:GND #PWR054
U 1 1
P 2900 4450
F 0 "#PWR054" H 2900 4200 50  0001 C CNN
F 1 "GND" H 2900 4300 50  0000 C CNN
F 2 "" H 2900 4450 50  0001 C CNN
F 3 "" H 2900 4450 50  0001 C CNN
	1    2900 4450
	1    0    0    -1  
$EndComp
Text Label 1400 3850 0    60   ~ 0
AON_VDD_FE310
$Comp
L power:+1V8 #PWR053
U 1 1
P 2900 3750
F 0 "#PWR053" H 2900 3600 50  0001 C CNN
F 1 "+1V8" H 2900 3890 50  0000 C CNN
F 2 "" H 2900 3750 50  0001 C CNN
F 3 "" H 2900 3750 50  0001 C CNN
	1    2900 3750
	1    0    0    -1  
$EndComp
$Comp
L power:+3V3 #PWR047
U 1 1
P 2900 2500
F 0 "#PWR047" H 2900 2350 50  0001 C CNN
F 1 "+3V3" H 2900 2640 50  0000 C CNN
F 2 "" H 2900 2500 50  0001 C CNN
F 3 "" H 2900 2500 50  0001 C CNN
	1    2900 2500
	1    0    0    -1  
$EndComp
$Comp
L power:GND #PWR051
U 1 1
P 2900 3200
F 0 "#PWR051" H 2900 2950 50  0001 C CNN
F 1 "GND" H 2900 3050 50  0000 C CNN
F 2 "" H 2900 3200 50  0001 C CNN
F 3 "" H 2900 3200 50  0001 C CNN
	1    2900 3200
	1    0    0    -1  
$EndComp
Text Label 1000 2600 0    60   ~ 0
IVDD_FE310
$Comp
L power:GND #PWR044
U 1 1
P 2900 1950
F 0 "#PWR044" H 2900 1700 50  0001 C CNN
F 1 "GND" H 2900 1800 50  0000 C CNN
F 2 "" H 2900 1950 50  0001 C CNN
F 3 "" H 2900 1950 50  0001 C CNN
	1    2900 1950
	1    0    0    -1  
$EndComp
Text Label 1000 1350 0    60   ~ 0
VDD_FE310
$Comp
L power:+1V8 #PWR042
U 1 1
P 2900 1250
F 0 "#PWR042" H 2900 1100 50  0001 C CNN
F 1 "+1V8" H 2900 1390 50  0000 C CNN
F 2 "" H 2900 1250 50  0001 C CNN
F 3 "" H 2900 1250 50  0001 C CNN
	1    2900 1250
	1    0    0    -1  
$EndComp
Text Label 10225 3225 2    60   ~ 0
OTP_AIVDD_FE310
Wire Wire Line
	9325 3225 10225 3225
Wire Wire Line
	6225 2300 6225 2375
$Comp
L Connector:TestPoint TP?
U 1 1
P 6225 2300
AR Path="/5D072151" Ref="TP?"  Part="1" 
AR Path="/61C6D021/5D072151" Ref="TP?"  Part="1" 
AR Path="/64D8274A/5D072151" Ref="TP17"  Part="1" 
F 0 "TP17" H 6175 2525 50  0000 C CNN
F 1 "TestPoint" H 5975 2350 50  0001 C CNN
F 2 "" H 6425 2300 50  0001 C CNN
F 3 "~" H 6425 2300 50  0001 C CNN
	1    6225 2300
	1    0    0    -1  
$EndComp
Connection ~ 6225 2375
Wire Wire Line
	5350 3850 5350 3925
$Comp
L Connector:TestPoint TP?
U 1 1
P 5350 3850
AR Path="/5D0847E2" Ref="TP?"  Part="1" 
AR Path="/61C6D021/5D0847E2" Ref="TP?"  Part="1" 
AR Path="/64D8274A/5D0847E2" Ref="TP18"  Part="1" 
F 0 "TP18" H 5300 4075 50  0000 C CNN
F 1 "TestPoint" H 5100 3900 50  0001 C CNN
F 2 "" H 5550 3850 50  0001 C CNN
F 3 "~" H 5550 3850 50  0001 C CNN
	1    5350 3850
	1    0    0    -1  
$EndComp
Connection ~ 5350 3925
Wire Wire Line
	5350 3925 5875 3925
$Comp
L custom:PASSIVE_BUZZER BZ1
U 1 1
P 7925 1225
F 0 "BZ1" H 8075 1275 50  0000 L CNN
F 1 "PASSIVE_BUZZER" H 8075 1175 50  0001 L CNN
F 2 "" V 7900 1325 50  0001 C CNN
F 3 "~" V 7900 1325 50  0001 C CNN
	1    7925 1225
	1    0    0    -1  
$EndComp
$Comp
L custom:PASSIVE_BUZZER BZ2
U 1 1
P 9500 1250
F 0 "BZ2" H 9650 1300 50  0000 L CNN
F 1 "PASSIVE_BUZZER" H 9650 1200 50  0001 L CNN
F 2 "" V 9475 1350 50  0001 C CNN
F 3 "~" V 9475 1350 50  0001 C CNN
	1    9500 1250
	1    0    0    -1  
$EndComp
$Comp
L custom:CRG0603F4K7 R31
U 1 1
P 5875 3625
F 0 "R31" H 5945 3645 50  0000 L BNN
F 1 "CRG0603F4K7" H 5175 3225 50  0001 L BNN
F 2 "Resistor_SMD:R_0603_1608Metric" H 5175 3125 50  0001 L BNN
F 3 "/home/dj/datasheets/Pyu-RC_Group_51_RoHS_L_9.pdf" H 5175 3025 50  0001 L BNN
F 4 "4k7" V 5875 3625 50  0000 C CNN "VALUE"
F 5 "5%" H 5995 3585 50  0000 C CNN "TOLERANCE"
	1    5875 3625
	1    0    0    -1  
$EndComp
$Comp
L custom:CRG0603F4K7 R34
U 1 1
P 5425 5575
F 0 "R34" V 5400 5700 50  0000 L BNN
F 1 "CRG0603F4K7" H 4725 5175 50  0001 L BNN
F 2 "Resistor_SMD:R_0603_1608Metric" H 4725 5075 50  0001 L BNN
F 3 "/home/dj/datasheets/Pyu-RC_Group_51_RoHS_L_9.pdf" H 4725 4975 50  0001 L BNN
F 4 "4k7" V 5425 5575 50  0000 C CNN "VALUE"
F 5 "5%" V 5475 5750 50  0000 C CNN "TOLERANCE"
	1    5425 5575
	0    1    1    0   
$EndComp
$Comp
L custom:CRG0603F4K7 R30
U 1 1
P 5575 2675
F 0 "R30" H 5645 2695 50  0000 L BNN
F 1 "CRG0603F4K7" H 4875 2275 50  0001 L BNN
F 2 "Resistor_SMD:R_0603_1608Metric" H 4875 2175 50  0001 L BNN
F 3 "/home/dj/datasheets/Pyu-RC_Group_51_RoHS_L_9.pdf" H 4875 2075 50  0001 L BNN
F 4 "4k7" V 5575 2675 50  0000 C CNN "VALUE"
F 5 "5%" H 5695 2635 50  0000 C CNN "TOLERANCE"
	1    5575 2675
	1    0    0    -1  
$EndComp
Text Notes 6525 3625 0    60   ~ 0
!WAKEUP
Text Notes 6525 3925 0    60   ~ 0
!RESET
$EndSCHEMATC
